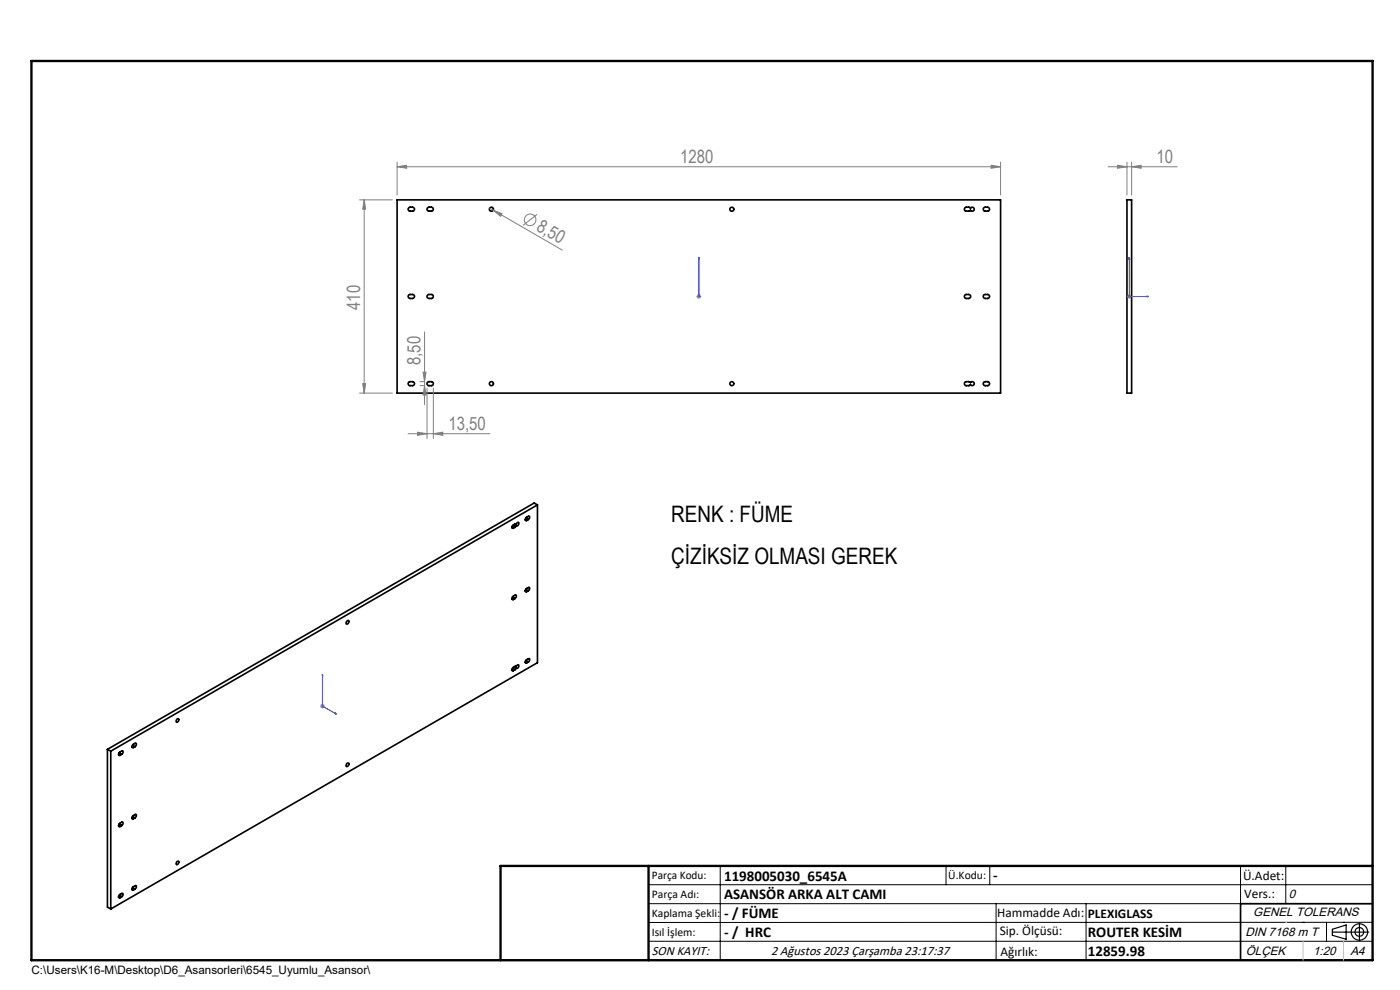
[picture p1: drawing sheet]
<svg xmlns="http://www.w3.org/2000/svg" width="297mm" height="210mm" viewBox="0 0 297 210" stroke-linecap="round" stroke-linejoin="round" font-family="sans-serif">
<g fill="none" stroke="#000" stroke-width=".35">
<path d="M84.2 42.4h128.1v41h-128.1zM86.7 44.1l.8-.2a.42 .42 0 0 1 .4 .5 .42 .42 0 0 1-.4 .4l-.8-.1-.1-.3zM90.7 44.1l.8-.2a.42 .42 0 0 1 .4 .5 .42 .42 0 0 1-.4 .4l-.7-.1-.2-.2zM204.6 44.1l.4-.2 .7 .1a.27 .27 0 0 0 .2 .1 .27 .27 0 0 0 .3-.2 .43 .43 0 0 1 .4 .6 .43 .43 0 0 1-.7 .1l-.3 .2h-.7l-.3-.3zM208.7 44.1l.8-.2a.42 .42 0 0 1 .4 .5 .42 .42 0 0 1-.4 .4h-.5a.41 .41 0 0 1-.4-.3 .41 .41 0 0 1 .1-.4zM239.1 42.4h1v41h-1zM86.7 62.5h.8a.42 .42 0 0 1 .4 .4 .42 .42 0 0 1-.4 .4h-.5a.44 .44 0 0 1-.4-.3 .44 .44 0 0 1 .1-.5zM90.7 62.6l.2-.1h.6a.42 .42 0 0 1 .4 .4 .42 .42 0 0 1-.4 .4l-.8-.2zM204.8 62.5h.7a.42 .42 0 0 1 .4 .4 .42 .42 0 0 1-.4 .4h-.5a.44 .44 0 0 1-.4-.3 .44 .44 0 0 1 .2-.5zM208.7 62.5h.8a.42 .42 0 0 1 .4 .4 .42 .42 0 0 1-.4 .4h-.5a.44 .44 0 0 1-.4-.3 .44 .44 0 0 1 .1-.5zM86.7 81h.8a.42 .42 0 0 1 .4 .4 .42 .42 0 0 1-.4 .4h-.5a.43 .43 0 0 1-.4-.3 .43 .43 0 0 1 .1-.5zM90.7 81.1l.8-.1a.42 .42 0 0 1 .4 .4 .42 .42 0 0 1-.4 .4l-.7-.1-.2-.2z"/>
<path d="M204.8 81h.9a.27 .27 0 0 0 .2 .1 .27 .27 0 0 0 .3-.1 .43 .43 0 0 1 .4 .5 .43 .43 0 0 1-.7 .1l-.3 .2h-.6a.43 .43 0 0 1-.4-.3 .43 .43 0 0 1 .2-.5zM208.7 81h.8a.42 .42 0 0 1 .4 .4 .42 .42 0 0 1-.4 .4h-.5a.43 .43 0 0 1-.4-.3 .43 .43 0 0 1 .1-.5zM108.6 111.9l.3 .1M108.7 111.5l.6 .4M109.1 111.3l.4 .2M109.3 111.9l-.4 .1M109.4 111.1l.1 .1M109.5 111.2l-.2-.1-.4 .3a.39 .39 0 0 0-.3 .3 .39 .39 0 0 0 .2 .4l.1-.1M109.5 111.5l-.2 .4M109.5 111.2a.3 .3 0 0 1 .2-.4 .3 .3 0 0 1 .4 .2 .45 .45 0 0 1-.6 .5M111.4 110.2l.3 .2M111.5 109.9l.6 .3"/>
<path d="M112.1 110.2a.34 .34 0 0 0 .3-.3 .34 .34 0 0 0-.3-.4l-.4 .2a.42 .42 0 0 0-.1 .7h.1M112.1 110.2l-.4 .2M114 107.1v33.5l-90.5 52.2M114 107.1l-90.5 52.2M114 107.1l-.7-.4-90.5 52.3M73.6 131.8a.27 .27 0 0 1 .4-.2 .27 .27 0 0 1 0 .5 .28 .28 0 0 1-.3 .3 .28 .28 0 0 1-.3-.3zM108.6 127l.3 .2M108.7 126.6l.6 .4M109.3 127a.35 .35 0 0 0 .3-.4 .35 .35 0 0 0-.3-.3l-.4 .2a.42 .42 0 0 0-.1 .7h.1M109.3 127l-.4 .2M111.4 125.3l.3 .2M111.5 125l.6 .3"/>
<path d="M112.1 125.3a.34 .34 0 0 0 .3-.3 .34 .34 0 0 0-.3-.4l-.4 .2a.39 .39 0 0 0-.3 .4 .39 .39 0 0 0 .2 .3h.1M112.1 125.3l-.4 .2M22.8 159l.7 .3M22.8 159v33.4l.7 .4M23.5 159.3v33.5M25.3 159.7l.5 .3M28 158.4l.3 .2M28.1 158.1l.5 .3M28.6 158.4a.35 .35 0 0 0 .4-.4 .35 .35 0 0 0-.4-.3l-.3 .2a.39 .39 0 0 0-.3 .3 .39 .39 0 0 0 .2 .4h.1M28.6 158.4l-.3 .2M37.5 152.6l.2-.2a.37 .37 0 0 1 .2 .5 .37 .37 0 0 1-.5 .2zM108.6 142.1l.3 .2"/>
<path d="M108.7 141.7l.6 .4M109.1 141.5l.4 .2M109.3 142.1l-.4 .2M109.4 141.3l.1 .1M109.5 141.4l-.2-.1-.4 .3a.42 .42 0 0 0-.1 .7h.1M109.5 141.7l-.2 .4M109.5 141.4a.33 .33 0 0 1 .2-.3 .33 .33 0 0 1 .4 0v.1a.41 .41 0 0 1-.6 .5M111.4 140.5l.3 .1M111.5 140.1l.6 .3M112.1 140.4a.35 .35 0 0 0 .3-.3 .35 .35 0 0 0-.3-.4l-.4 .2a.39 .39 0 0 0-.3 .4 .39 .39 0 0 0 .2 .3h.1M112.1 140.4l-.4 .2M25.2 160l.3 .2"/>
<path d="M25.2 175.1l.3 .2M25.3 174.8l.5 .3M25.8 160a.35 .35 0 0 0 .4-.3 .35 .35 0 0 0-.4-.4l-.3 .2a.4 .4 0 0 0-.3 .4 .4 .4 0 0 0 .2 .4l.1-.1M25.8 175.1a.35 .35 0 0 0 .4-.3 .35 .35 0 0 0-.4-.4l-.3 .2a.4 .4 0 0 0-.3 .3 .4 .4 0 0 0 .2 .5l.1-.1M25.8 160l-.3 .2M25.8 175.1l-.3 .2M28 173.5l.3 .2M28.1 173.2l.5 .3M28.6 173.5a.35 .35 0 0 0 .4-.4 .35 .35 0 0 0-.4-.3l-.3 .2a.42 .42 0 0 0-.1 .7h.1M28.6 173.5l-.3 .2M73.6 162a.28 .28 0 0 1 .4-.1 .28 .28 0 0 1-.1 .5l-.1 .1a.23 .23 0 0 1-.3 .1 .23 .23 0 0 1-.1-.4zM25.2 190.2l.3 .2"/>
<path d="M25.3 189.9l.5 .3M25.8 190.2a.34 .34 0 0 0 .3-.3 .34 .34 0 0 0-.3-.4l-.3 .2a.4 .4 0 0 0-.3 .3 .4 .4 0 0 0 .2 .5l.1-.1M25.8 190.2l-.3 .2M28 188.6l.3 .2M28.1 188.3l.5 .3M28.6 188.6a.35 .35 0 0 0 .4-.4 .35 .35 0 0 0-.4-.3l-.3 .2a.42 .42 0 0 0-.1 .7h.1M28.6 188.6l-.3 .2M37.6 182.7a.27 .27 0 0 1 .4 .1 .27 .27 0 0 1-.1 .4l-.2 .1a.22 .22 0 0 1-.3 .1 .22 .22 0 0 1 0-.4zM291.2 191.7h-28v12"/>
<circle cx="104.2" cy="44.4" r=".43"/>
<circle cx="155.3" cy="44.4" r=".43"/>
<circle cx="104.2" cy="81.4" r=".43"/>
<circle cx="155.3" cy="81.4" r=".43"/>
</g>
<g fill="none" stroke="#808080" stroke-width=".21">
<path d="M84.2 35.4l2.1-.3v.6zM84.2 35.4h128.1M84.2 34.4v7M210.3 35.1l2 .3-2 .3zM212.3 34.4v7M235.1 35.4h14.6M237.1 35.1l2 .3-2 .3zM239.1 34.4v7M240.1 35.4l2-.3v.6zM240.1 34.4v7M76.3 42.4h7M77.3 42.4l.3 2h-.7z"/>
<path d="M77.3 42.4v41M103.9 44.2l.7 .4M104.6 44.6l1.9 .7-.3 .6zM104.6 44.6l14.7 8.4M113.9 45.5l-2.9 2.3M89.7 78.9h.7l-.3 2.1zM90.1 70.4v15.4M147.7 62.9h1.1M147.9 62.5l.7 .7M148.3 62.4v1M148.6 62.5l-.7 .7M239.1 62.9h1"/>
<path d="M239.2 62.5l.7 .7M239.6 62.4v1M239.9 62.5l-.7 .7M76.3 83.4h7M76.9 81.4h.7l-.3 2zM86.6 92h17.3M88.6 91.7l2 .3-2 .3zM89.1 81h.9M89.1 81.8h.9M90.1 81.8l.3 2h-.7zM90.6 82.4v10.6M91.9 92l2-.3v.6z"/>
<path d="M91.9 82.4v10.6M67.9 149.8h1M68.1 149.4l.7 .7M68.4 149.3v1M68.8 149.4l-.7 .7"/>
<circle cx="112.4" cy="46.6" r="1.23"/>
</g>
<g fill="none" stroke="#000" stroke-width=".25">
<path d="M282.6 197.7h7.8M282.6 197.1l3-.9v3l-3-.8zM288.4 195.8v3.8M106.2 203.7h185"/>
<circle cx="288.4" cy="197.7" r="1.74"/>
<circle cx="288.4" cy="197.7" r=".93"/>
</g>
<path d="M148.3 54.6v.4v-.4M148.3 54.6v8.3M239.6 54.6v8.3h4.1M239.6 54.6l.1 .4h-.2zM148.3 62.8v.2zM148.3 62.9h.1M243.3 62.8l.4 .1-.4 .1zM68.4 143v6.8l3 1.7M68.4 143l.1 .4-.2-.1zM71 151.2l.4 .3-.4-.1z" fill="none" stroke="#00f" stroke-width=".21"/>
<g fill="none" stroke="#000" stroke-width=".21">
<path d="M137.6 187.7h153.6M137.6 191.7h153.6M137.6 199.7h153.6M152.8 183.7v20M200.7 183.7v4M210 183.7v4M211.3 191.7v12M230.4 191.7v12M263.2 183.7v20M272.8 183.7v8M276.4 195.6h.1M281.4 195.6v4.1"/>
<path d="M285 195.6h.1M291.2 195.6l-153.6 .1"/>
</g>
<path d="M6.7 12.9h284.5v190.8h-284.5zM137.6 183.7v20M291.2 183.7h-185v20" fill="none" stroke="#000" stroke-width=".5"/>
<path d="M276.4 199.7v4M285 199.7v4" fill="none" stroke="#c0c0c0" stroke-width=".21"/>
<path d="M272.8 195.6h.1" fill="none" stroke="#c0c0c0" stroke-width=".25"/>
<g fill="#00f">
<path d="M148.3 62.8v.2zM148.3 54.6v.4z"/>
<path d="M71 151.2l.4 .3-.4-.1zM68.4 143l.1 .4-.2-.1z"/>
<path d="M243.3 62.8l.4 .1-.4 .1zM239.6 54.6l.1 .4h-.2z"/>
</g>
<g fill="#808080">
<path d="M104.6 44.6l1.9 .7-.3 .6z"/>
<path d="M240.1 35.4l2-.3v.6zM237.1 35.1l2 .3-2 .3z"/>
<path d="M210.3 35.1l2 .3-2 .3zM84.2 35.4l2.1-.3v.6z"/>
<path d="M88.6 91.7l2 .3-2 .3zM91.9 92l2-.3v.6z"/>
<path d="M77.3 42.4l.3 2h-.7zM76.9 81.4h.7l-.3 2zM89.7 78.9h.7l-.3 2.1zM90.1 81.8l.3 2h-.7z"/>
</g>
<g font-size="4.8">
<text x="142.4" y="110.6">RENK : FÜME</text>
<text x="142.4" y="119.7">ÇİZİKSİZ OLMASI GEREK</text>
</g>
<g font-size="3.9" fill="#808080">
<text x="144.3" y="34.5">1280</text>
<text x="245.3" y="34.5">10</text>
<text x="113.6" y="48.8" transform="rotate(30 113.6 48.8)">8,50</text>
<text x="76.4" y="65.7" transform="rotate(-90 76.4 65.7)">410</text>
<text x="89.2" y="77.5" transform="rotate(-90 89.2 77.5)">8,50</text>
<text x="95.1" y="91.1">13,50</text>
</g>
<g font-size="3.2">
<text x="153.6" y="186.8">1198005030_6545A</text>
<text x="153.6" y="190.8">ASANSÖR ARKA ALT CAMI</text>
<text x="210.7" y="186.6">-</text>
<text x="153.6" y="194.8">- / FÜME</text>
<text x="153.6" y="198.8">- / HRC</text>
<text x="230.8" y="198.7">ROUTER KESİM</text>
<text x="230.8" y="202.8">12859.98</text>
</g>
<g font-size="2.8">
<text x="263.7" y="186.7">Ü.Adet:</text>
<text x="263.9" y="190.5">Vers.:</text>
<text x="211.5" y="194.5">Hammadde Adı:</text>
<text x="230.8" y="194.7">PLEXIGLASS</text>
<text x="138.3" y="202.6">SON KAYIT:</text>
<text x="163.6" y="202.6">2 Ağustos 2023 Çarşamba 23:17:37</text>
<text x="212.1" y="198.4">Sip. Ölçüsü:</text>
<text x="212.2" y="202.7">Ağırlık:</text>
</g>
<g font-size="2.6">
<text x="273.4" y="190.4">0</text>
<text x="265.9" y="194.4">GENEL TOLERANS</text>
<text x="264.2" y="198.5">DIN 7168 m T</text>
<text x="264.3" y="202.6">ÖLÇEK</text>
<text x="278.5" y="202.6">1:20</text>
<text x="286.5" y="202.6">A4</text>
</g>
<g font-size="2.5">
<text x="138.3" y="186.4">Parça Kodu:</text>
<text x="138.3" y="190.5">Parça Adı:</text>
<text x="201.2" y="186.5">Ü.Kodu:</text>
<text x="138.3" y="194.5">Kaplama Şekli:</text>
<text x="138.3" y="198.6">Isıl İşlem:</text>
<text x="6.7" y="206.7">C:\Users\K16-M\Desktop\D6_Asansorleri\6545_Uyumlu_Asansor\</text>
</g>
</svg>
